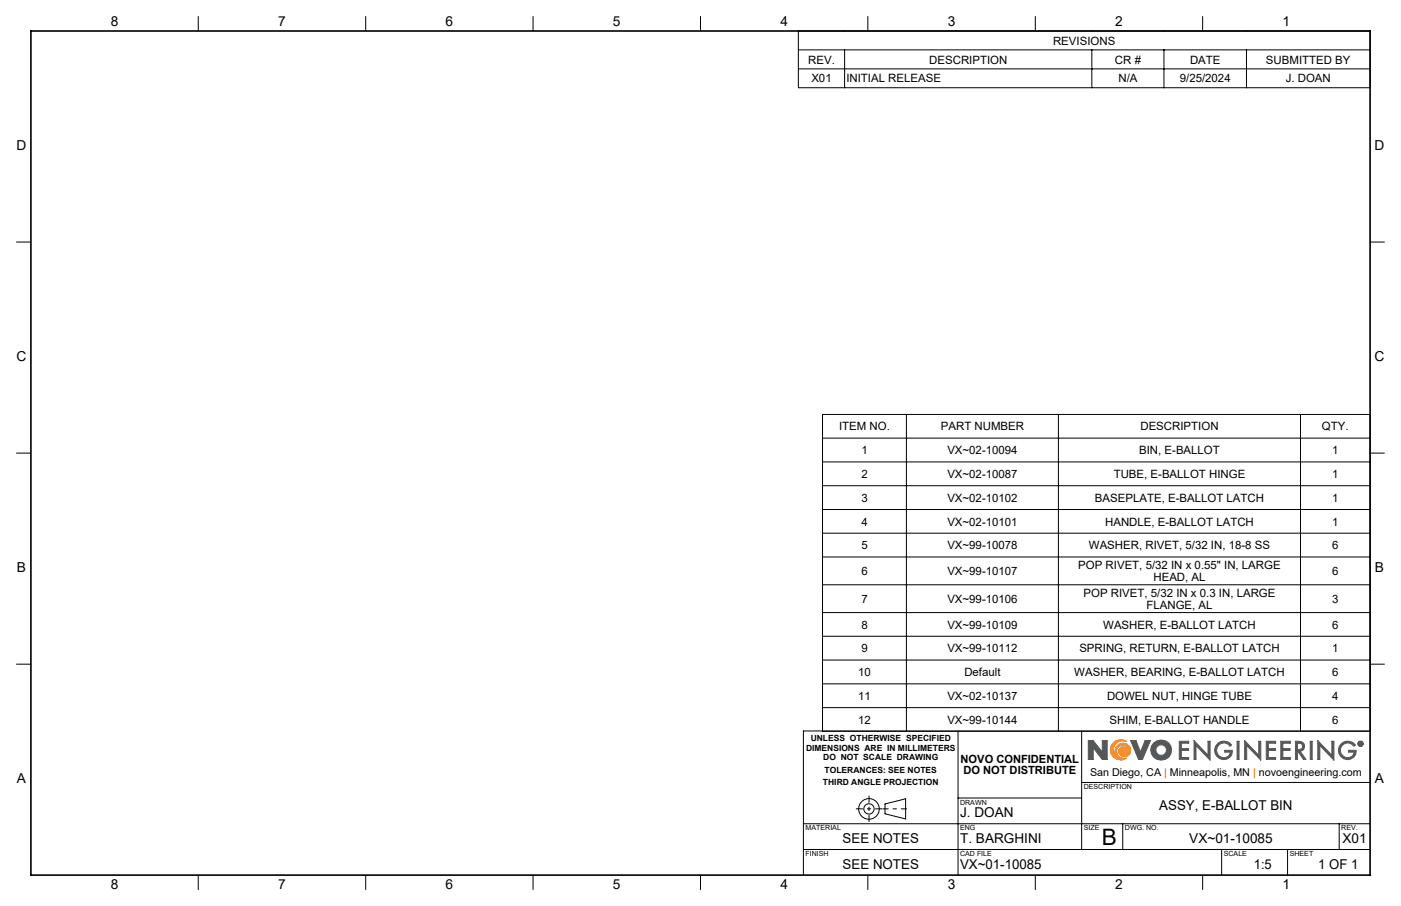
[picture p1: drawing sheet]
<svg xmlns="http://www.w3.org/2000/svg" width="432mm" height="279mm" viewBox="0 0 432 279" stroke-linecap="round" stroke-linejoin="round" font-family="sans-serif">
<g fill="none" stroke="#000" stroke-width=".31">
<path d="M61.1 5.1v4.5M112.7 5.1v4.5M164.3 5.1v4.5M215.9 5.1v4.5M267.5 5.1v4.5M319.1 5.1v4.5M370.7 5.1v4.5M5.1 74.6h4.4M422.3 74.6h4.4M5.1 139.7h4.4M422.3 139.7h4.4M5.1 204.8h4.4"/>
<path d="M422.3 204.8h4.4M295.3 225.4v44.5M333.4 225.4v36.6M422.3 225.4h-174.7v44.5M247.6 254h174.7M272.8 247.9l6.3-1.6v6.3l-6.3-1.6zM295.3 246.1h38.1M333.4 241.3h88.9M346 254v8M412.7 254v8M61.1 269.9v4.4M112.7 269.9v4.4"/>
<path d="M164.3 269.9v4.4M215.9 269.9v4.4M247.6 262h174.7M267.5 269.9v4.4M319.1 269.9v4.4M370.7 269.9v4.4M376.5 262v7.9M396.8 262v7.9"/>
<circle cx="267.8" cy="249.5" r="1.59"/>
<circle cx="267.8" cy="249.5" r="3.2"/>
</g>
<path d="M342.7 229.6a3.1 3.1 0 0 1 4.5-.9 2.82 2.82 0 0 0-3.9 1.7 2.82 2.82 0 0 0 2.3 3.6 2.45 2.45 0 0 1-1.1-4.2 2.45 2.45 0 0 1 4 1.5 1.88 1.88 0 0 1-1.9 2.1 1.88 1.88 0 0 1-1.8-2.2l.6-.7a1.82 1.82 0 0 1 2.4 1.5 1.89 1.89 0 0 0-2.6-2 1.89 1.89 0 0 0-.3 3.3l1.5 .6 .8-.1a3.2 3.2 0 0 1-4-.2 3.2 3.2 0 0 1-.5-4z" fill="none" stroke="#f78d2a" stroke-width=".31"/>
<g fill="none" stroke="#555759" stroke-width=".31">
<path d="M336.9 230.6v3.6h-1.5v-5.8h1.5l2.8 3.6M336.9 230.6h.1M337 230.6l2.7 3.6h1.5v-5.8h-1.5v3.6M339.7 232h.1M348.5 228.4h1.6l1.4 3.6 1.4-3.6h1.7l-2.5 5.8h-1.2zM363.5 228.6h2.9v.6h-2.3v1.7h2.2v.5h-2.2v2.2h2.3v.6h-2.9zM368 228.4l4.3 4.5v-4.3h.7v5.8l-4.4-4.5v4.3h-.6zM375.4 229.2a2.89 2.89 0 0 1 4.2 .5l-.5 .5a2.26 2.26 0 0 0-3.2-.7 2.26 2.26 0 0 0-.5 3.2 2.26 2.26 0 0 0 3.3 .4l.5-1.1h-1.7v-.6h2.3a2.78 2.78 0 0 1-4 2.5 2.78 2.78 0 0 1-.4-4.7zM381.3 228.6h.6v5.6h-.6zM383.6 228.4l4.3 4.5v-4.3h.7v5.8l-4.4-4.5v4.3h-.6zM390.3 228.6h2.9v.6h-2.3v1.7h2.2v.5h-2.2v2.2h2.3v.6h-2.9zM394.8 228.6h2.9v.6h-2.3v1.7h2.2v.5h-2.2v2.2h2.3v.6h-2.9z"/>
<path d="M399.3 228.6a2.74 2.74 0 0 1 2.6 .8l.2 .8-.3 .9-1.1 .6 1.8 2.5h-.8l-1.7-2.5h-.1v2.5h-.6zM399.9 229.2l1.1 .1a1.02 1.02 0 0 1 0 1.7l-1.1 .2zM403.8 228.6h.6v5.6h-.6zM406.2 228.4l4.3 4.5v-4.3h.6v5.8l-4.3-4.5v4.3h-.6zM413.6 229.2a2.89 2.89 0 0 1 4.2 .5l-.5 .5a2.25 2.25 0 0 0-3.3-.7 2.25 2.25 0 0 0-.2 3.4 2.25 2.25 0 0 0 3.4-.3l.1-.6h-1.6v-.6h2.3a2.79 2.79 0 0 1-4 2.5 2.79 2.79 0 0 1-.4-4.7zM419 228.9l.6 .1-.1 .4 .2 .4-.4-.4-.3 .4zM419.2 229l.3 .2-.3 .1z"/>
<circle cx="357.9" cy="231.3" r="1.64"/>
<circle cx="357.9" cy="231.3" r="3.2"/>
<circle cx="419.3" cy="229.4" r=".85"/>
<circle cx="419.3" cy="229.4" r=".71"/>
</g>
<path d="M279.5 249.4h-7.5" fill="none" stroke="#000" stroke-width=".31" stroke-dasharray="15.2 1.3 1.3 1.3" stroke-dashoffset="13.4" stroke-linecap="butt"/>
<path d="M263.8 249.4h8.1M267.8 245.4v8.1" fill="none" stroke="#000" stroke-width=".31" stroke-dasharray="15.2 1.3 1.3 1.3" stroke-dashoffset="13.1" stroke-linecap="butt"/>
<path d="M9.5 9.6h412.8v260.3h-412.8z" fill="none" stroke="#000" stroke-width=".5"/>
<path d="M343 229.1a3.2 3.2 0 0 1 4.2-.4 2.82 2.82 0 0 0-3.9 1.7 2.82 2.82 0 0 0 2.3 3.6 2.43 2.43 0 0 1-1.9-2.8 2.43 2.43 0 0 1 2.7-2 2.43 2.43 0 0 1 2.1 2.7 1.82 1.82 0 0 1-2.5 1.5 1.82 1.82 0 0 1-.9-2.7 1.73 1.73 0 0 1 2.7 1.3 1.9 1.9 0 0 0-2.6-2 1.9 1.9 0 0 0-.3 3.3l.8 .5h1.5a3.2 3.2 0 0 1-4.2-.4 3.2 3.2 0 0 1 0-4.3z" fill-rule="evenodd" fill="#f78d2a"/>
<path d="M335.4 228.4v5.8h1.5v-3.6l2.8 3.6h1.5v-5.8h-1.5v3.6l-2.8-3.6zM348.5 228.4l2.4 5.8h1.2l2.5-5.8h-1.7l-1.4 3.6-1.4-3.6zM355.6 229.1a3.1 3.1 0 0 0 .2 4.6 3.1 3.1 0 0 0 4.6-.6 3.1 3.1 0 0 0-1-4.5l-1.8-.4-1 .3zM356.2 231.3a1.65 1.65 0 0 1 3.3 0 1.65 1.65 0 0 1-3.3 0zM363.5 228.6v5.6h2.9v-.6h-2.3v-2.2h2.2v-.5h-2.2v-1.7h2.3v-.6zM368 228.4v5.8h.6v-4.3l4.4 4.5v-5.8h-.7v4.3zM375.2 229.3a2.79 2.79 0 0 0 .7 4.7 2.79 2.79 0 0 0 3.9-2.6h-2.3v.6h1.7a2.16 2.16 0 0 1-3 1.4 2.16 2.16 0 0 1-.9-3.2 2.22 2.22 0 0 1 3.8 0l.5-.5a2.92 2.92 0 0 0-4.4-.4zM381.3 228.6v5.6h.6v-5.6zM383.6 228.4v5.8h.6v-4.3l4.4 4.5v-5.8h-.7v4.3zM390.3 228.6v5.6h2.9v-.6h-2.3v-2.2h2.2v-.5h-2.2v-1.7h2.3v-.6zM394.8 228.6v5.6h2.9v-.6h-2.3v-2.2h2.2v-.5h-2.2v-1.7h2.3v-.6zM399.3 228.6v5.6h.6v-2.5l1.8 2.5h.8l-1.8-2.5 1.1-.6 .3-1.3a1.6 1.6 0 0 0-2.1-1.2zM399.9 229.2l1.3 .3 .3 .4-.3 1-1.3 .3zM403.8 228.6v5.6h.6v-5.6zM406.2 228.4v5.8h.6v-4.3l4.3 4.5v-5.8h-.6v4.3zM413.3 229.4a2.79 2.79 0 0 0 .9 4.6 2.79 2.79 0 0 0 3.8-2.6h-2.3v.6h1.6a2.18 2.18 0 0 1-3.2 1.3 2.18 2.18 0 0 1-.4-3.5 2.22 2.22 0 0 1 3.6 .4l.5-.5a2.89 2.89 0 0 0-4.5-.3zM419 228.9v.9h.2v-.4l.5 .4-.2-.4 .2-.4zM419.2 229l.3 .2-.3 .1zM418.5 229.4a.85 .85 0 0 0 1.7 0 .85 .85 0 0 0-1.7 0zM418.6 229.4a.71 .71 0 0 1 1.4 0 .71 .71 0 0 1-1.4 0z" fill-rule="evenodd" fill="#555759"/>
<g fill="none" stroke="#000" stroke-width=".31">
<path d="M246.1 9.6h176.2v17.5h-176.2zM246.1 15.4h176.2M260.3 15.4v11.7M336.5 15.4v11.7M358.7 15.4v11.7M384.2 15.4v11.7M246.1 21.2h176.2M253.5 127.8h168.8v97.7h-168.8zM253.5 135.1h168.8M279.4 127.8v97.7M326.2 127.8v97.7M400.8 127.8v97.7"/>
<path d="M253.5 142.5h168.8M253.5 149.8h168.8M253.5 157.1h168.8M253.5 164.4h168.8M253.5 171.8h168.8M253.5 180.3h168.8M253.5 188.9h168.8M253.5 196.2h168.8M253.5 203.6h168.8M253.5 210.9h168.8M253.5 218.2h168.8"/>
</g>
<text font-size="7" x="339.5" y="260.5">B</text>
<g font-size="4.2">
<text x="34.1" y="8.1">8</text>
<text x="85.7" y="8.1">7</text>
<text x="137.3" y="8.1">6</text>
<text x="188.9" y="8.1">5</text>
<text x="240.5" y="8.1">4</text>
<text x="292.1" y="8.1">3</text>
<text x="343.7" y="8.1">2</text>
<text x="395.3" y="8.1">1</text>
<text x="5.1" y="46.4">D</text>
<text x="423.7" y="46.4">D</text>
<text x="5.1" y="111.4">C</text>
<text x="423.7" y="111.4">C</text>
<text x="5.2" y="176.5">B</text>
<text x="423.8" y="176.5">B</text>
<text x="5.2" y="241.6">A</text>
<text x="423.8" y="241.6">A</text>
<text x="357.3" y="249.9">ASSY, E-BALLOT BIN</text>
<text x="295.9" y="252">J. DOAN</text>
<text x="259.7" y="260">SEE NOTES</text>
<text x="295.9" y="260">T. BARGHINI</text>
<text x="366.5" y="260">VX~01-10085</text>
<text x="413.8" y="260">X01</text>
<text x="259.7" y="267.9">SEE NOTES</text>
<text x="295.9" y="267.9">VX~01-10085</text>
<text x="386.5" y="267.9">1:5</text>
<text x="406.3" y="267.9">1 OF 1</text>
<text x="34.1" y="274.2">8</text>
<text x="85.7" y="274.2">7</text>
<text x="137.3" y="274.2">6</text>
<text x="188.9" y="274.2">5</text>
<text x="240.5" y="274.2">4</text>
<text x="292.1" y="274.2">3</text>
<text x="343.7" y="274.2">2</text>
<text x="395.3" y="274.2">1</text>
</g>
<g font-size="3.5">
<text x="324.6" y="13.8">REVISIONS</text>
<text x="249.1" y="19.6">REV.</text>
<text x="286.4" y="19.6">DESCRIPTION</text>
<text x="343.6" y="19.6">CR #</text>
<text x="366.8" y="19.6">DATE</text>
<text x="390.2" y="19.6">SUBMITTED BY</text>
<text x="250.1" y="25.4">X01</text>
<text x="260.8" y="25.4">INITIAL RELEASE</text>
<text x="344.7" y="25.4">N/A</text>
<text x="363.6" y="25.4">9/25/2024</text>
<text x="396.3" y="25.4">J. DOAN</text>
<text x="258.6" y="132.8">ITEM NO.</text>
<text x="290" y="132.8">PART NUMBER</text>
<text x="351.5" y="132.8">DESCRIPTION</text>
<text x="407.4" y="132.8">QTY.</text>
<text x="265.5" y="140.1">1</text>
<text x="292" y="140.1">VX~02-10094</text>
<text x="351.1" y="140.1">BIN, E-BALLOT</text>
<text x="410.6" y="140.1">1</text>
<text x="265.5" y="147.4">2</text>
<text x="292" y="147.4">VX~02-10087</text>
<text x="343.3" y="147.4">TUBE, E-BALLOT HINGE</text>
<text x="410.6" y="147.4">1</text>
<text x="265.5" y="154.7">3</text>
<text x="292" y="154.7">VX~02-10102</text>
<text x="337.5" y="154.7">BASEPLATE, E-BALLOT LATCH</text>
<text x="410.6" y="154.7">1</text>
<text x="265.5" y="162.1">4</text>
<text x="292" y="162.1">VX~02-10101</text>
<text x="340.6" y="162.1">HANDLE, E-BALLOT LATCH</text>
<text x="410.6" y="162.1">1</text>
<text x="265.5" y="169.4">5</text>
<text x="292" y="169.4">VX~99-10078</text>
<text x="335.6" y="169.4">WASHER, RIVET, 5/32 IN, 18-8 SS</text>
<text x="410.6" y="169.4">6</text>
<text x="265.5" y="177.3">6</text>
<text x="292" y="177.3">VX~99-10107</text>
<text x="332.3" y="175.6">POP RIVET, 5/32 IN x 0.55&quot; IN, LARGE</text>
<text x="355.5" y="179.1">HEAD, AL</text>
<text x="410.6" y="177.3">6</text>
<text x="265.5" y="185.9">7</text>
<text x="292" y="185.9">VX~99-10106</text>
<text x="333.9" y="184.1">POP RIVET, 5/32 IN x 0.3 IN, LARGE</text>
<text x="410.6" y="185.9">3</text>
<text x="353.3" y="187.7">FLANGE, AL</text>
<text x="265.5" y="193.9">8</text>
<text x="292" y="193.9">VX~99-10109</text>
<text x="340" y="193.9">WASHER, E-BALLOT LATCH</text>
<text x="410.6" y="193.9">6</text>
<text x="265.5" y="201.2">9</text>
<text x="292" y="201.2">VX~99-10112</text>
<text x="332.7" y="201.2">SPRING, RETURN, E-BALLOT LATCH</text>
<text x="410.6" y="201.2">1</text>
<text x="264.5" y="208.5">10</text>
<text x="297.2" y="208.5">Default</text>
<text x="331.1" y="208.5">WASHER, BEARING, E-BALLOT LATCH</text>
<text x="410.6" y="208.5">6</text>
<text x="264.5" y="215.8">11</text>
<text x="292" y="215.8">VX~02-10137</text>
<text x="341.2" y="215.8">DOWEL NUT, HINGE TUBE</text>
<text x="410.6" y="215.8">4</text>
<text x="264.5" y="223.2">12</text>
<text x="292" y="223.2">VX~99-10144</text>
<text x="342" y="223.2">SHIM, E-BALLOT HANDLE</text>
<text x="410.6" y="223.2">6</text>
<text x="296.1" y="235.2">NOVO CONFIDENTIAL</text>
<text x="296.9" y="238.7">DO NOT DISTRIBUTE</text>
</g>
<text font-size="3.3" x="336" y="239.4">San Diego, CA | Minneapolis, MN | novoengineering.com</text>
<g font-size="2.6">
<text x="248.4" y="231.5">DIMENSIONS ARE IN MILLIMETERS</text>
<text x="249.9" y="228.6">UNLESS OTHERWISE SPECIFIED</text>
<text x="253.7" y="234.4">DO NOT SCALE DRAWING</text>
<text x="254.2" y="238.5">TOLERANCES: SEE NOTES</text>
<text x="253.7" y="242.1">THIRD ANGLE PROJECTION</text>
</g>
<g font-size="2.2">
<text x="334" y="243.4">DESCRIPTION</text>
<text x="295.9" y="248.2">DRAWN</text>
<text x="248.3" y="256.1">MATERIAL</text>
<text x="295.9" y="256.1">ENG</text>
<text x="334" y="256.1">SIZE</text>
<text x="346.7" y="256.1">DWG. NO.</text>
<text x="413.4" y="256.1">REV.</text>
<text x="248.3" y="264">FINISH</text>
<text x="295.9" y="264">CAD FILE</text>
<text x="377.2" y="264">SCALE</text>
<text x="397.5" y="264">SHEET</text>
</g>
</svg>
